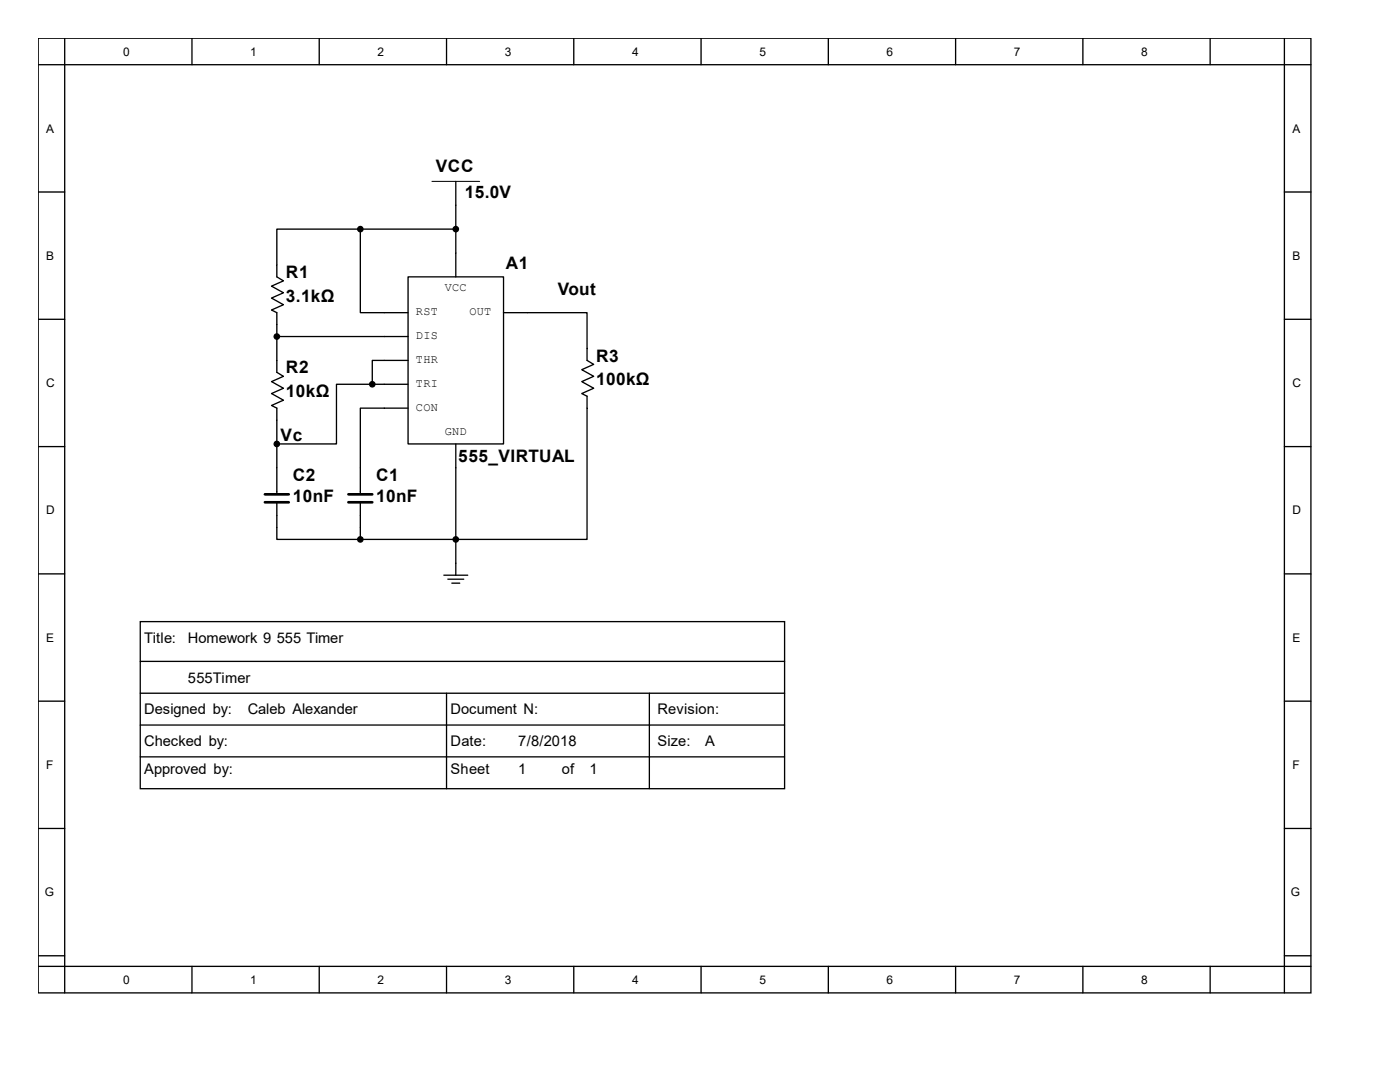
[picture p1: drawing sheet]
<svg xmlns="http://www.w3.org/2000/svg" width="279mm" height="216mm" viewBox="0 0 279 216" stroke-linecap="round" stroke-linejoin="round" font-family="sans-serif">
<g fill="none" stroke="#000" stroke-width=".26">
<path d="M7.6 7.6h254v190.5h-254zM7.6 12.9h254M12.9 7.6v190.5M38.3 7.6v5.3M63.7 7.6v5.3M89.1 7.6v5.3M114.5 7.6v5.3M139.9 7.6v5.3M165.3 7.6v5.3M190.7 7.6v5.3M216.1 7.6v5.3M241.5 7.6v5.3"/>
<path d="M256.3 7.6v190.5M7.6 38.3h5.3M91 36.2v19M256.3 38.3h5.3M71.9 45.7h-16.7v9.5l1.4 .8-2.4 1.1 2.4 1.3-2.4 1.1 2.4 1.3-2.4 1.1 1 .5v11.9l1.4 .8-2.4 1 2.4 1.4-2.4 1 2.4 1.4-2.4 1 1 .5v17.2M71.9 45.7v16.7h9.5M71.9 45.7h19.1M81.4 55.2h19.1v33.4h-19.1zM7.6 63.7h5.3M55.2 67.2h26.2M74.3 76.7h-7.1v11.9h-12M74.3 76.7h7.1"/>
<path d="M81.4 71.9h-7.1v4.8M100.5 62.4h16.7v9.5l1.3 .8-2.4 1.1 2.4 1.3-2.4 1 2.4 1.4-2.4 1 1.1 .6v28.5h-45.3M256.3 63.7h5.3M7.6 89.1h5.3M81.4 81.4h-9.5v17.2M91 88.6v26.2M256.3 89.1h5.3M7.6 114.5h5.3M55.2 100.2v7.4h16.7M71.9 100.2v7.4M88.6 114.8h4.7M89.4 115.6h3.2"/>
<path d="M90.2 116.4h1.6M256.3 114.5h5.3M7.6 139.9h5.3M28 124h128.6v33.4h-128.6zM28 132h128.6M28 138.3h128.6M89.1 138.3v19.1M129.6 138.3v19.1M256.3 139.9h5.3M28 144.7h128.6M28 151h128.6M7.6 165.3h5.3"/>
<path d="M256.3 165.3h5.3M7.6 190.7h5.3M7.6 192.8h254M38.3 192.8v5.3M63.7 192.8v5.3M89.1 192.8v5.3M114.5 192.8v5.3M139.9 192.8v5.3M165.3 192.8v5.3M190.7 192.8v5.3M216.1 192.8v5.3M241.5 192.8v5.3"/>
<path d="M256.3 190.7h5.3"/>
</g>
<path d="M86.2 36.2h9.5" fill="none" stroke="#000" stroke-width=".2"/>
<path d="M52.9 98.6h4.7M69.5 98.6h4.8M52.9 100.2h4.7M69.5 100.2h4.8" fill="none" stroke="#000" stroke-width=".53"/>
<g fill="#000" stroke="#000" stroke-width=".26">
<circle cx="71.9" cy="45.7" r=".53"/>
<circle cx="91" cy="45.7" r=".53"/>
<circle cx="55.2" cy="67.2" r=".53"/>
<circle cx="74.3" cy="76.7" r=".53"/>
<circle cx="55.2" cy="88.6" r=".53"/>
<circle cx="71.9" cy="107.6" r=".53"/>
<circle cx="91" cy="107.6" r=".53"/>
</g>
<g font-size="3.4">
<text x="87" y="34.3">VCC</text>
<text x="92.8" y="39.6">15.0V</text>
<text x="101" y="53.6">A1</text>
<text x="57.1" y="55.5">R1</text>
<text x="111.3" y="58.9">Vout</text>
<text x="57.1" y="60.2">3.1kΩ</text>
<text x="57.1" y="74.5">R2</text>
<text x="119" y="72.1">R3</text>
<text x="119" y="76.9">100kΩ</text>
<text x="57.1" y="79.3">10kΩ</text>
<text x="56" y="88">Vc</text>
<text x="58.4" y="95.9">C2</text>
<text x="75.1" y="95.9">C1</text>
<text x="91.4" y="92.2">555_VIRTUAL</text>
<text x="58.4" y="100.2">10nF</text>
<text x="75.1" y="100.2">10nF</text>
</g>
<g font-size="2.9">
<text x="28.8" y="128.2">Title:</text>
<text x="37.5" y="128.2">Homework 9 555 Timer</text>
<text x="37.5" y="136.2">555Timer</text>
<text x="28.8" y="142.5">Designed by:</text>
<text x="49.4" y="142.5">Caleb Alexander</text>
<text x="89.9" y="142.5">Document N:</text>
<text x="131.2" y="142.5">Revision:</text>
<text x="28.8" y="148.9">Checked by:</text>
<text x="89.9" y="148.9">Date:</text>
<text x="103.4" y="148.9">7/8/2018</text>
<text x="131.2" y="148.9">Size:</text>
<text x="140.7" y="148.9">A</text>
<text x="28.8" y="154.4">Approved by:</text>
<text x="89.9" y="154.4">Sheet</text>
<text x="103.4" y="154.4">1</text>
<text x="112.1" y="154.4">of</text>
<text x="117.7" y="154.4">1</text>
</g>
<g font-size="2.4">
<text x="24.6" y="11.1">0</text>
<text x="50" y="11.1">1</text>
<text x="75.4" y="11.1">2</text>
<text x="100.8" y="11.1">3</text>
<text x="126.2" y="11.1">4</text>
<text x="151.6" y="11.1">5</text>
<text x="177" y="11.1">6</text>
<text x="202.4" y="11.1">7</text>
<text x="227.8" y="11.1">8</text>
<text x="9.2" y="26.5">A</text>
<text x="257.9" y="26.5">A</text>
<text x="9.2" y="51.9">B</text>
<text x="257.9" y="51.9">B</text>
<text x="88.8" y="58">VCC</text>
<text x="83" y="62.9">RST</text>
<text x="93.7" y="62.9">OUT</text>
<text x="83" y="67.6">DIS</text>
<text x="9.2" y="77.3">C</text>
<text x="83" y="72.4">THR</text>
<text x="83" y="77.2">TRI</text>
<text x="257.9" y="77.3">C</text>
<text x="83" y="81.9">CON</text>
<text x="88.8" y="86.8">GND</text>
<text x="9.2" y="102.7">D</text>
<text x="257.9" y="102.7">D</text>
<text x="9.2" y="128.1">E</text>
<text x="257.9" y="128.1">E</text>
<text x="9.2" y="153.5">F</text>
<text x="257.9" y="153.5">F</text>
<text x="8.9" y="178.9">G</text>
<text x="257.6" y="178.9">G</text>
<text x="24.6" y="196.3">0</text>
<text x="50" y="196.3">1</text>
<text x="75.4" y="196.3">2</text>
<text x="100.8" y="196.3">3</text>
<text x="126.2" y="196.3">4</text>
<text x="151.6" y="196.3">5</text>
<text x="177" y="196.3">6</text>
<text x="202.4" y="196.3">7</text>
<text x="227.8" y="196.3">8</text>
</g>
</svg>
